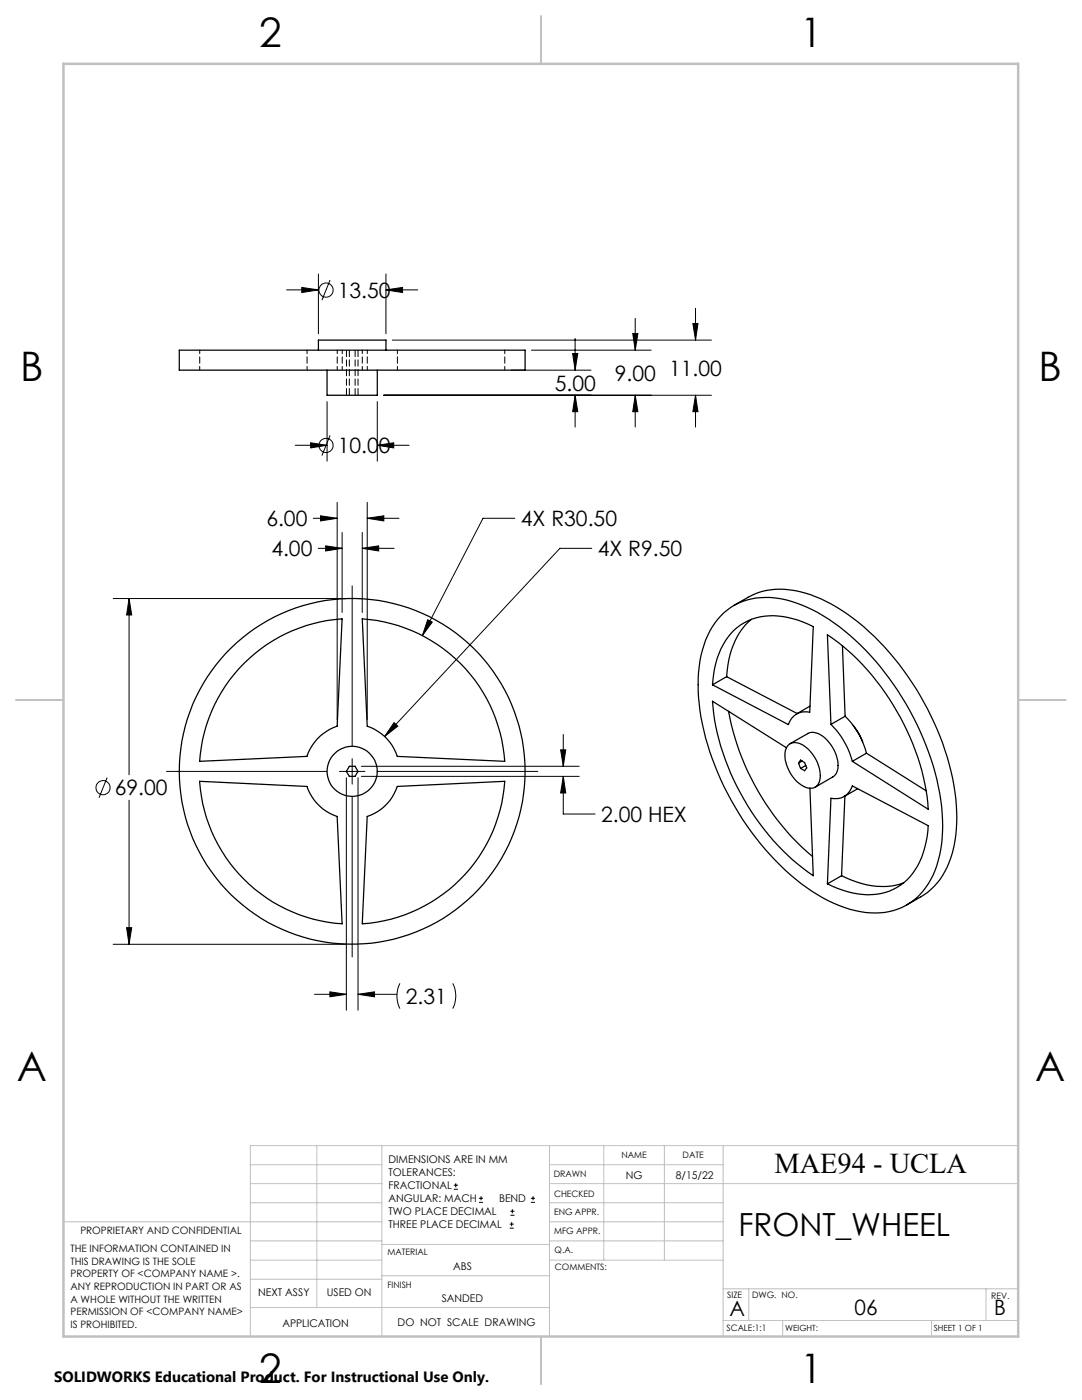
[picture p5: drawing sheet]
<svg xmlns="http://www.w3.org/2000/svg" width="216mm" height="279mm" viewBox="0 0 216 279" stroke-linecap="round" stroke-linejoin="round" font-family="sans-serif">
<g fill="none" stroke="#000" stroke-width=".2">
<path d="M57.2 57.9h6.3M60.2 57.4l3.3 .5-3.3 .5zM63.5 54.7v11.9M65.9 55.9l-1.7 4M77 57.9l3.3-.5v1zM77 54.7v11.9M77 57.9h6.4M76.6 78.9h65.4M78.3 67.9h63.7M102 73.9h15.9M106 69.9h23.9M114.3 70.6h1l-.5 3.3z"/>
<path d="M114.8 78.9l.5 3.3h-1zM114.8 67.5v6.4M114.8 78.9v6.3M126.3 66.6h1l-.5 3.3zM126.8 78.9l.5 3.3h-1zM126.8 63.5v6.4M126.8 78.9v6.3M138.3 64.6h1l-.5 3.3zM138.8 78.9l.5 3.3h-1zM138.8 61.5v6.4M138.8 78.9v6.3M58.9 88.9h6.4"/>
<path d="M62 88.4l3.3 .5-3.3 .5zM65.3 80.2v11.8M65.9 86.9l-1.7 4M75.3 88.9l3.3-.5v1zM75.3 80.2v11.8M75.3 88.9h6.3M22.6 119.5h46.4M25.8 119.5l.5 3.2h-1zM25.8 119.5v35.1M62.5 103.4h4.8M63.5 109.4h4.8M64 102.9l3.3 .5-3.3 .6z"/>
<path d="M65 108.9l3.3 .5-3.3 .6zM67.3 100.3v43.4M68.3 106.3v15.9M70.3 116.9v32M72.3 109.4l3.3-.5v1.1zM72.3 109.4h6.3M72.3 106.3v15.9M73.3 103.4l3.3-.5v1.1zM73.3 103.4h6.3M73.3 100.3v43.4M102.7 103.4h-6.3l-12.1 23.5M118.1 109.4h-6.4l-35 37.6"/>
<path d="M85.3 123.7l1 .4-2 2.8zM21.4 155.2l-1.6 4M25.8 159.7v28.8M33.2 154h32M67.7 154h5.1M69.1 155.2v46.4M70.3 151.4v5.1M70.3 159v32M71.4 155.2v46.4M72.1 152.9h43.5M72.1 154.9h43.5M75.4 154h31.9"/>
<path d="M78.6 144.2l.8 .7-2.7 2.1zM111.9 149.6h1l-.5 3.3zM112.4 154.9l.5 3.4h-1zM112.4 154.9v7.6h6.3M112.4 146.6v6.3M22.6 188.5h46.4M25.3 185.1h1l-.5 3.4zM62.8 198.4h6.3M65.8 197.9l3.3 .5-3.3 .5zM71.4 198.4l3.3-.5v1zM71.4 198.4h7.8M79.8 196.3a5.6 5.6 0 0 0 0 5"/>
<path d="M90.3 196.3a5.6 5.6 0 0 1 0 5M90.6 237.3h.8M90.6 236.5h.8M90.9 236.1v.9M95.6 240h.8M95.6 239.1h.8M96 238.7v.8M105.9 240h.9M105.9 239.1h.9M106.4 238.7v.8M101.7 245.1h.8M101.7 244.3h.8"/>
<path d="M101.8 242.5h.9M101.8 241.7h.9M102.1 243.9v.8M102.2 241.3v.8"/>
<circle cx="65.1" cy="57.9" r="1.41"/>
<circle cx="65" cy="88.9" r="1.42"/>
<circle cx="20.6" cy="157.2" r="1.41"/>
</g>
<g fill="none" stroke="#c0c0c0" stroke-width=".2">
<path d="M50 232.4h26.2M50 236.2h26.2M63.2 228.6v32.3M76.2 228.6v38.1M109.6 228.6v38.1M109.6 232.4h34.7M109.6 236.2h93.6M120.5 228.6v22.9M132.6 228.6v22.9M144.3 228.6v38.1M203.2 228.6h-153.2v38.1M12.7 243.8h63.5"/>
<path d="M50 251.5h26.2M50 240h26.2M50 247.7h26.2M50 255.3h26.2M76.2 254.6h33.4M76.2 248.4h33.4M109.6 251.5h34.7M109.6 243.8h34.7M109.6 240h34.7M109.6 247.7h34.7M144.3 257.2h58.9M149.4 257.2v6.3"/>
<path d="M196.7 257.2v6.3M50 260.9h59.6M144.3 263.5h58.9M156.2 263.5v3.2M185.9 263.5v3.2"/>
</g>
<path d="M108 3.2v9.5M3.1 139.7h9.6M203.2 139.7h9.5M108 266.7v9.6" fill="none" stroke="#c0c0c0" stroke-width=".25"/>
<path d="M12.7 12.7h190.5v254h-190.5z" fill="none" stroke="#c0c0c0" stroke-width=".5"/>
<g fill="#000">
<path d="M78.6 144.2l-1.9 2.8 2.7-2.1zM85.3 123.7l-1 3.2 2-2.8zM111.9 149.6h1l-.5 3.3zM112.4 154.9l.5 3.4h-1zM65.8 197.9l3.3 .5-3.3 .5zM71.4 198.4l3.3-.5v1zM65 108.9l3.3 .5-3.3 .6zM72.3 109.4l3.3-.5v1.1zM64 102.9l3.3 .5-3.3 .6zM73.3 103.4l3.3-.5v1.1zM114.8 78.9l.5 3.3h-1zM114.3 70.6h1l-.5 3.3zM126.8 78.9l.5 3.3h-1zM126.3 66.6h1l-.5 3.3zM138.8 78.9l.5 3.3h-1zM138.3 64.6h1l-.5 3.3zM60.2 57.4l3.3 .5-3.3 .5zM77 57.9l3.3-.5v1zM75.3 88.9l3.3-.5v1zM62 88.4l3.3 .5-3.3 .5z"/>
<path d="M25.3 185.1h1l-.5 3.4zM25.8 119.5l.5 3.2h-1z"/>
</g>
<g fill="none" stroke="#000" stroke-width=".25">
<path d="M35.8 69.9h69v4h-69zM63.5 69.9v-2h13.5v2M65.3 73.9v5h10v-5M48.7 132.4a30.4 30.4 0 0 1 19.6-8.9l-1 21.4a9.5 9.5 0 0 0-6.1 6.1l-21.4 .9a30.5 30.5 0 0 1 8.9-19.5zM72.3 123.5a30.5 30.5 0 0 1 28.4 28.4l-21.4-.9a9.4 9.4 0 0 0-6-6.1zM144.5 122.3a13.4 13.4 0 0 1 12.3-2.6 35.3 35.3 0 0 1 16.8 11 56.3 56.3 0 0 1 14.3 30.2 24.3 24.3 0 0 1-2.7 15.5 12.4 12.4 0 0 1-13.6 5.5 30.5 30.5 0 0 1-14.8-8.2 56.9 56.9 0 0 1-17.1-31.9 26.5 26.5 0 0 1 1.9-15.9l1.6-2.3zM145 135l-2.8 1.7M145 135l14.1 7.4M146.4 125.8a11.8 11.8 0 0 1 11.8-2.3l2 .6 2.1 1-.7 17a3.5 3.5 0 0 0-4.3 2.5l-15.1-7.9a16.4 16.4 0 0 1 4.2-10.9zM146.4 120.8l2.9-1.6a14.8 14.8 0 0 1 12.4-.5 40 40 0 0 1 16.7 12.6 54.7 54.7 0 0 1 12.4 29.3 22.7 22.7 0 0 1-3.2 14.9l-1.9 2a21.8 21.8 0 0 1-4.8 3.1M149.9 123.6a14.4 14.4 0 0 0-4.8 10.3l-.1 1.1M168.1 128.9l.5 14"/>
<path d="M39.8 155.9l21.4 1.1a9.6 9.6 0 0 0 6.1 5.9l1 21.5a30.5 30.5 0 0 1-28.5-28.5zM69.7 152.9h1.1l.6 1.1-.6 .9h-1.1l-.6-.9zM145.4 142a49.6 49.6 0 0 0 16.7 28.9M156.9 149.2l-14.7-9.3a48.8 48.8 0 0 0 17 32.6l3.1 2.3-.7-17.5M157.2 148.8a2.54 2.54 0 0 1 3.6 .3 7.1 7.1 0 0 1 2.7 7 1.98 1.98 0 0 1-3.1 .9 7.5 7.5 0 0 1-3.7-7.2zM157.7 148.4l3.5-2a3.1 3.1 0 0 1 3.5 1 6.9 6.9 0 0 1 2.3 6.6l-.6 .9-3.7 2.2M159.3 152.3l.4-.6 .8 .5 .5 1-.5 .6-.8-.4M159.3 152.3l.4 1.1M160.1 151.9l-.8 .4M160.8 152.8l-1.1 .6M161.6 140.9l-2.7 1.6M165.8 159.3a3.5 3.5 0 0 0 4.3-2.5l15.1 8a15.6 15.6 0 0 1-4.9 11.4 12.4 12.4 0 0 1-12.1 1.5l-3.1-1.3z"/>
<path d="M165.8 144.6l-.7-17.9a48.6 48.6 0 0 1 18.5 25.7l1.2 5.3 .4 3.8-15.1-9.6M165.8 144.6a16.1 16.1 0 0 1 4.3 7.3M168.6 158.9l-.7 15.9M168.6 142.9a16.1 16.1 0 0 1 4.3 7.4M168.6 142.9l-2.8 1.7M170.3 144.8l1.2 1.7 .6 1.5M171.1 157.4l-2.6 1.6M172.9 150.3l-2.8 1.6M172.9 150.3l11.9 7.5M73.3 162.9a9.4 9.4 0 0 0 6-5.9l21.4-1.1a30.5 30.5 0 0 1-28.4 28.5zM167.9 174.8a15.5 15.5 0 0 0 12.3 1.4h.1M167.9 174.8l-2.8 1.6"/>
<circle cx="70.3" cy="154" r="34.5"/>
<circle cx="70.3" cy="153.9" r="5"/>
</g>
<path d="M39.9 69.9v4M61.3 69.9v4M67.3 69.9v4M68.3 69.9v4M72.3 69.9v4M73.3 69.9v4M79.3 69.9v4M100.7 69.9v4" fill="none" stroke="#000" stroke-width=".2" stroke-dasharray="1.3 .6" stroke-dashoffset=".5"/>
<path d="M69.1 69.9v9M69.7 69.9v9M70.9 69.9v9M71.4 69.9v9" fill="none" stroke="#000" stroke-width=".2" stroke-dasharray="1.3 .6" stroke-dashoffset="-.1"/>
<g font-size="8.1">
<text x="51.7" y="9.3">2</text>
<text x="159.7" y="9.3">1</text>
<text x="4" y="76">B</text>
<text x="207.2" y="76">B</text>
<text x="3.3" y="215.7">A</text>
<text x="206.5" y="215.7">A</text>
<text x="51.7" y="276">2</text>
<text x="159.7" y="276">1</text>
</g>
<text font-size="6.3" x="147.3" y="246.6">FRONT_WHEEL</text>
<text font-size="5.7" x="154.5" y="234.1">MAE94 - UCLA</text>
<g font-size="4.2">
<text x="67.4" y="59.4">13.50</text>
<text x="110.7" y="78">5.00</text>
<text x="122.7" y="76">9.00 11.00</text>
<text x="67.4" y="90.4">10.00</text>
<text x="53.1" y="105">6.00</text>
<text x="103.9" y="105">4X R30.50</text>
<text x="54.1" y="111">4.00</text>
<text x="119.3" y="111">4X R9.50</text>
<text x="22.9" y="158.7">69.00</text>
<text x="119.9" y="164">2.00 HEX</text>
<text x="81" y="200.3">2.31</text>
<text x="145.6" y="262.7">A</text>
<text x="170.5" y="262.4">06</text>
<text x="198.4" y="262.4">B</text>
</g>
<text font-size="3" x="10.8" y="275.7">SOLIDWORKS Educational Product. For Instructional Use Only.</text>
<g font-size="2.1">
<text x="77.5" y="232.2">DIMENSIONS ARE IN MM</text>
<text x="77.5" y="234.7">TOLERANCES:</text>
<text x="77.5" y="237.3">FRACTIONAL</text>
<text x="77.5" y="239.9">ANGULAR: MACH</text>
<text x="99.6" y="239.9">BEND</text>
<text x="124.8" y="235.2">NG</text>
<text x="134.9" y="235.2">8/15/22</text>
<text x="77.5" y="242.5">TWO PLACE DECIMAL</text>
<text x="77.5" y="245.1">THREE PLACE DECIMAL</text>
<text x="90.4" y="253.4">ABS</text>
<text x="51.5" y="258.7">NEXT ASSY</text>
<text x="65.2" y="258.6">USED ON</text>
<text x="88.1" y="259.8">SANDED</text>
<text x="56.3" y="264.8">APPLICATION</text>
<text x="79.3" y="264.6">DO NOT SCALE DRAWING</text>
</g>
<g font-size="2">
<text x="14.1" y="249.9">THE INFORMATION CONTAINED IN</text>
<text x="16" y="246.3">PROPRIETARY AND CONFIDENTIAL</text>
<text x="14.1" y="252.4">THIS DRAWING IS THE SOLE</text>
<text x="14.1" y="254.9">PROPERTY OF &lt;COMPANY NAME &gt;.</text>
<text x="14.1" y="257.4">ANY REPRODUCTION IN PART OR AS</text>
<text x="14.1" y="260">A WHOLE WITHOUT THE WRITTEN</text>
<text x="14.1" y="262.5">PERMISSION OF &lt;COMPANY NAME&gt;</text>
<text x="14.1" y="265">IS PROHIBITED.</text>
</g>
<g font-size="1.8">
<text x="124" y="231.1">NAME</text>
<text x="136.2" y="231.1">DATE</text>
<text x="110.5" y="234.8">DRAWN</text>
<text x="110.5" y="238.9">CHECKED</text>
<text x="110.6" y="242.5">ENG APPR.</text>
<text x="77.3" y="250.5">MATERIAL</text>
<text x="110.6" y="246.3">MFG APPR.</text>
<text x="110.7" y="250">Q.A.</text>
<text x="77.3" y="257">FINISH</text>
<text x="110.7" y="253.5">COMMENTS:</text>
<text x="145.1" y="259">SIZE</text>
<text x="150.1" y="259.1">DWG. NO.</text>
<text x="197.8" y="259.2">REV.</text>
<text x="145" y="265.7">SCALE:1:1</text>
</g>
<g font-size="1.7">
<text x="156.7" y="265.7">WEIGHT:</text>
<text x="186.3" y="265.7">SHEET 1 OF 1</text>
</g>
</svg>
